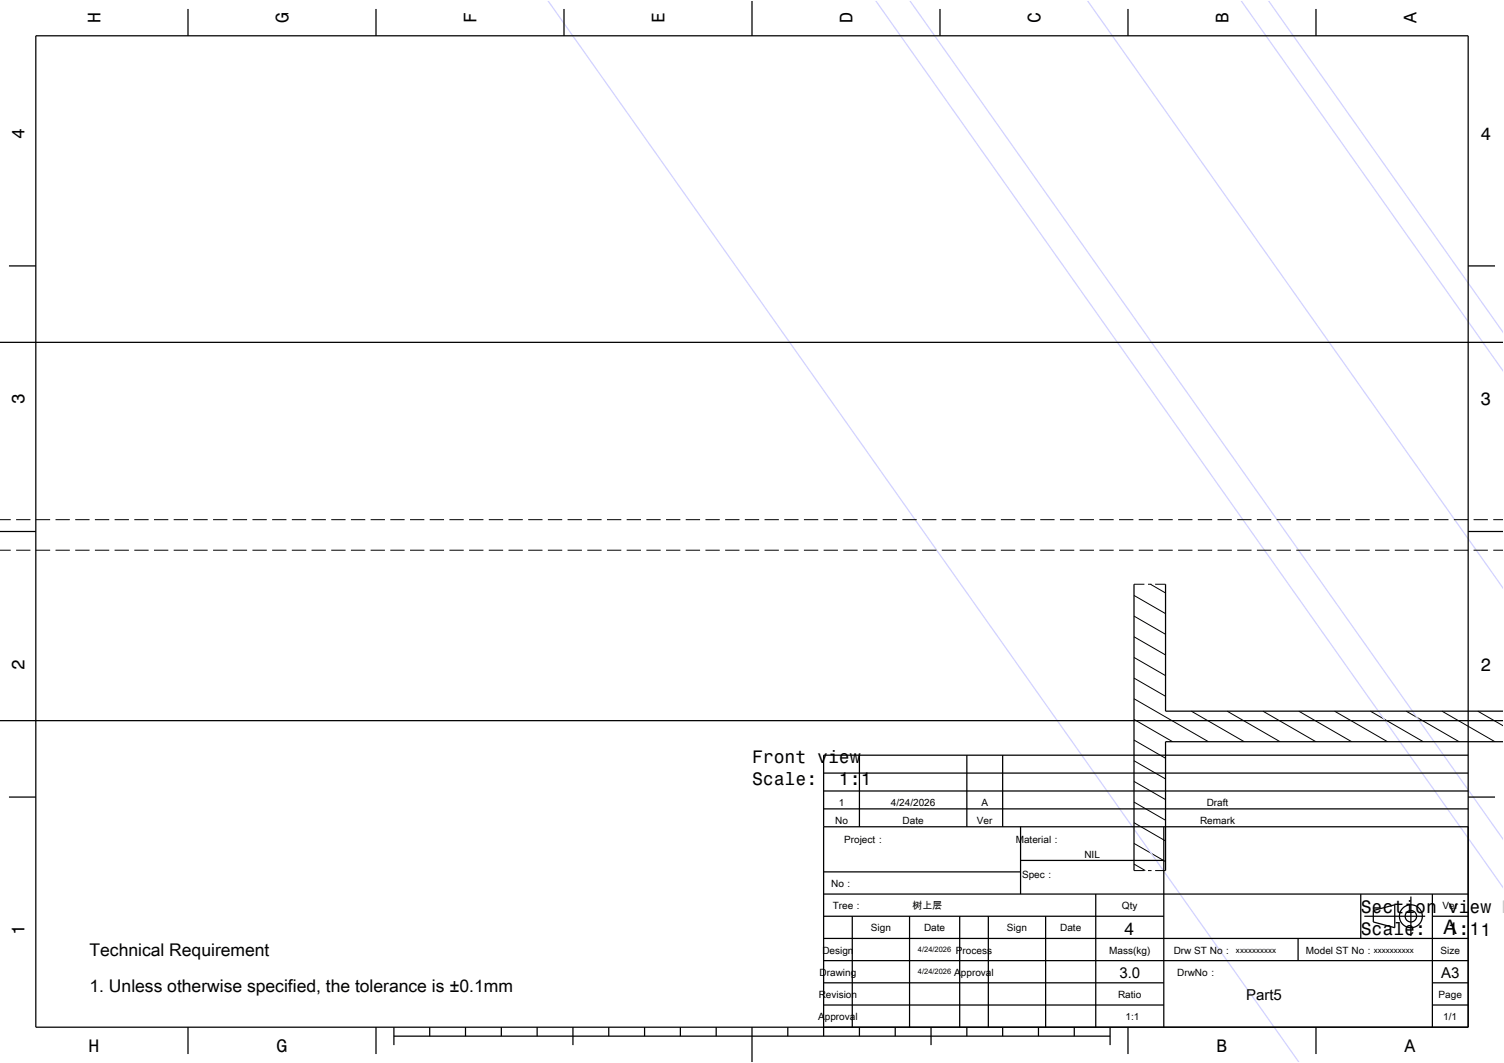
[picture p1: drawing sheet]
<svg xmlns="http://www.w3.org/2000/svg" width="420mm" height="297mm" viewBox="0 0 420 297" stroke-linecap="round" stroke-linejoin="round" font-family="sans-serif">
<g fill="none" stroke="#000" stroke-width=".28">
<path d="M0 153.7h3M0 145.2h3M4.5 153.7h4M4.5 145.2h4M10 153.7h4M10 145.2h4M15.5 153.7h4M15.5 145.2h4M21 153.7h4M21 145.2h4M26.5 153.7h4M26.5 145.2h4"/>
<path d="M32 153.7h4M32 145.2h4M37.5 153.7h4M37.5 145.2h4M43 153.7h4M43 145.2h4M48.5 153.7h4M48.5 145.2h4M54 153.7h4M54 145.2h4M59.5 153.7h4M59.5 145.2h4"/>
<path d="M65 153.7h4M65 145.2h4M70.5 153.7h4M70.5 145.2h4M76 153.7h4M76 145.2h4M81.5 153.7h4M81.5 145.2h4M87 153.7h4M87 145.2h4M92.5 153.7h4M92.5 145.2h4"/>
<path d="M98 153.7h4M98 145.2h4M103.5 153.7h4M103.5 145.2h4M109 153.7h4M109 145.2h4M114.5 153.7h4M114.5 145.2h4M120 153.7h4M120 145.2h4M125.5 153.7h4M125.5 145.2h4"/>
<path d="M131 153.7h4M131 145.2h4M136.5 153.7h4M136.5 145.2h4M142 153.7h4M142 145.2h4M147.5 153.7h4M147.5 145.2h4M153 153.7h4M153 145.2h4M158.5 153.7h4M158.5 145.2h4"/>
<path d="M164 153.7h4M164 145.2h4M169.5 153.7h4M169.5 145.2h4M175 153.7h4M175 145.2h4M180.5 153.7h4M180.5 145.2h4M186 153.7h4M186 145.2h4M191.5 153.7h4M191.5 145.2h4"/>
<path d="M197 153.7h4M197 145.2h4M202.5 153.7h4M202.5 145.2h4M208 153.7h4M208 145.2h4M213.5 153.7h4M213.5 145.2h4M219 153.7h4M219 145.2h4M224.5 153.7h4M224.5 145.2h4"/>
<path d="M230 153.7h4M230 145.2h4M235.5 153.7h4M235.5 145.2h4M241 153.7h4M241 145.2h4M246.5 153.7h4M246.5 145.2h4M252 153.7h4M252 145.2h4M257.5 153.7h4M257.5 145.2h4"/>
<path d="M263 153.7h4M263 145.2h4M268.5 153.7h4M268.5 145.2h4M274 153.7h4M274 145.2h4M279.5 153.7h4M279.5 145.2h4M285 153.7h4M285 145.2h4M290.5 153.7h4M290.5 145.2h4"/>
<path d="M296 153.7h4M296 145.2h4M301.5 153.7h4M301.5 145.2h4M307 153.7h4M307 145.2h4M312.5 153.7h4M312.5 145.2h4M318 153.7h4M318 145.2h4M323.5 153.7h4M323.5 145.2h4"/>
<path d="M329 153.7h4M329 145.2h4M334.5 153.7h4M334.5 145.2h4M340 153.7h4M340 145.2h4M345.5 153.7h4M345.5 145.2h4M351 153.7h4M351 145.2h4M356.5 153.7h4M356.5 145.2h4"/>
<path d="M362 153.7h4M362 145.2h4M367.5 153.7h4M367.5 145.2h4M373 153.7h4M373 145.2h4M378.5 153.7h4M378.5 145.2h4M384 153.7h4M384 145.2h4M389.5 153.7h4M389.5 145.2h4"/>
<path d="M395 153.7h4M395 145.2h4M400.5 153.7h4M400.5 145.2h4M406 153.7h4M406 145.2h4M411.5 153.7h4M411.5 145.2h4M417 153.7h3M417 145.2h3M316.7 166.4l8.8 5M316.7 172.1l8.8 5.1"/>
<path d="M316.7 177.9l8.8 5.1M316.7 163.2h2.9M320.6 163.2h1M321.3 163.2l4.2 2.5M322.6 163.2h2.9M316.7 183.7l8.8 5.1M316.7 189.5l8.8 5M316.7 195.2l20.8 12M332.7 198.7l14.8 8.5M342.7 198.7l14.8 8.5M352.7 198.7l14.8 8.5M362.7 198.7l14.8 8.5"/>
<path d="M372.7 198.7l14.8 8.5M382.7 198.7l14.8 8.5M392.7 198.7l14.8 8.5M402.7 198.7l14.8 8.5M412.7 198.7l7.3 4.2M316.7 201l10.8 6.2M316.7 206.8l8.8 5.1M316.7 212.5l8.8 5.1M316.7 218.3l8.8 5.1M316.7 224.1l8.8 5.1M316.7 229.9l8.8 5.1M316.7 235.6l8.8 5.1"/>
<path d="M316.7 241.4l3.1 1.8M316.7 243.2h2.9M320.6 243.2h1M322.6 243.2h2.9"/>
</g>
<path d="M152.9 0l210 297M244.4 0l175.6 248.3M253.9 0l166.1 234.8M303.5 0l116.5 164.7M346.5 0l73.5 104M354.1 0l65.9 93.2" fill="none" stroke="#d2d2ff" stroke-width=".35"/>
<g fill="none" stroke="#000" stroke-width=".35">
<path d="M10 10h400v277h-400zM52.5 2.5v7.5M105 2.5v7.5M157.5 2.5v7.5M210 0v10M262.5 2.5v7.5M315 2.5v7.5M367.5 2.5v7.5M2.5 74.3h7.5M410 74.3h7.5M0 95.7h420M0 148.5h10"/>
<path d="M410 148.5h10M316.7 163.2v80M325.5 163.2v35.5h94.5M0 201.3h420M230 216h180M240 211v20M270 211v20M280 211v20M410 211h-180v78.5M420 207.2h-94.5v36M2.5 222.7h7.5M230 231h180"/>
<path d="M230 226h180M230 221h180M285 231v18.8M325 231v56M410 222.7h7.5M230 256h95M230 249.8h180M230 243.6h55M238 256v31M254 256v31M268 256v31M276 256v31"/>
<path d="M285 240.4h40M292 256v31M306 249.8v37.2M380 249.8v12.4M381 256h17M383.5 254.4l6-1.6v6.4l-6-1.6zM394 250.5v11M400 256h10M400 249.8v37.2M230 274.6h95M230 268.4h180M230 262.2h180"/>
<path d="M362.5 262.2v6.2M400 274.6h10M52.5 287v7.5M105 287v7.5M110 289.5h200M110 287v5M120 287v2.5M130 287v2.5M140 287v2.5M150 287v2.5M160 287v5M170 287v2.5"/>
<path d="M180 287v2.5M190 287v2.5M200 287v2.5M210 287v10M220 287v2.5M230 280.8h95M240 287v2.5M250 287v2.5M260 287v5M270 287v2.5M280 287v2.5M290 287v2.5"/>
<path d="M300 287v2.5M310 287v5M315 287v7.5M367.5 287v7.5M400 280.8h10"/>
<circle cx="394" cy="256" r="3.2"/>
<circle cx="394" cy="256" r="1.6"/>
</g>
<path d="M0 0h420v297h-420" fill="none" stroke="#fff" stroke-width=".28"/>
<text font-size="5.6" x="403.1" y="261">A</text>
<g font-size="5">
<text x="28.1" y="6.5" transform="rotate(-90 28.1 6.5)">H</text>
<text x="80.6" y="6.5" transform="rotate(-90 80.6 6.5)">G</text>
<text x="133.1" y="6.5" transform="rotate(-90 133.1 6.5)">F</text>
<text x="185.6" y="6.5" transform="rotate(-90 185.6 6.5)">E</text>
<text x="238.1" y="6.5" transform="rotate(-90 238.1 6.5)">D</text>
<text x="290.6" y="6.5" transform="rotate(-90 290.6 6.5)">C</text>
<text x="343.1" y="6.5" transform="rotate(-90 343.1 6.5)">B</text>
<text x="395.6" y="6.5" transform="rotate(-90 395.6 6.5)">A</text>
<text x="6.8" y="38.7" transform="rotate(-90 6.8 38.7)">4</text>
<text x="413.5" y="39">4</text>
<text x="6.8" y="112.9" transform="rotate(-90 6.8 112.9)">3</text>
<text x="413.5" y="113.2">3</text>
<text x="6.8" y="187.1" transform="rotate(-90 6.8 187.1)">2</text>
<text x="413.5" y="187.4">2</text>
<text x="210" y="213.2">Front view</text>
<text x="210" y="219.3">Scale:</text>
<text x="234.3" y="219.3">1:1</text>
<text x="380" y="255.1">Section view B</text>
<text x="6.8" y="261.3" transform="rotate(-90 6.8 261.3)">1</text>
<text x="380" y="261.1">Scale:</text>
<text x="404.3" y="261.1">1:11</text>
<text x="24.7" y="293.8">H</text>
<text x="77.2" y="293.8">G</text>
<text x="339.7" y="293.8">B</text>
<text x="392.2" y="293.8">A</text>
</g>
<g font-size="4.9">
<text x="314" y="261.2">4</text>
<text x="25" y="267.2">Technical Requirement</text>
<text x="25" y="277.2">1. Unless otherwise specified, the tolerance is ±0.1mm</text>
</g>
<g font-size="4.2">
<text x="312.6" y="273.2">3.0</text>
<text x="402.4" y="273.2">A3</text>
<text x="348" y="279.4">Part5</text>
</g>
<g font-size="2.8">
<text x="234.2" y="225.1">1</text>
<text x="248.8" y="225.1">4/24/2026</text>
<text x="274.1" y="225.1">A</text>
<text x="337" y="225.1">Draft</text>
<text x="233.2" y="230.1">No</text>
<text x="252" y="230.1">Date</text>
<text x="272.8" y="230.1">Ver</text>
<text x="335.1" y="230.1">Remark</text>
<text x="235.8" y="235.4">Project：</text>
<text x="283.6" y="235.4">Material：</text>
<text x="302.8" y="239.8">NIL</text>
<text x="285.4" y="245.2">Spec：</text>
<text x="232.1" y="247.8">No：</text>
<text x="232.5" y="254">Tree：</text>
<text x="254.8" y="254">树上层</text>
<text x="313.3" y="254">Qty</text>
<text x="402.8" y="254">Ver</text>
<text x="243.2" y="260.2">Sign</text>
<text x="258" y="260.2">Date</text>
<text x="281.2" y="260.2">Sign</text>
<text x="296" y="260.2">Date</text>
<text x="229.7" y="266.4">Design</text>
<text x="267" y="266.4">Process</text>
<text x="309.8" y="266.4">Mass(kg)</text>
<text x="327.8" y="266.4">Drw ST No：</text>
<text x="364.7" y="266.4">Model ST No：</text>
<text x="402.3" y="266.4">Size</text>
<text x="228.9" y="272.6">Drawing</text>
<text x="266.5" y="272.6">Approval</text>
<text x="328.7" y="272.6">DrwNo：</text>
<text x="228.6" y="278.8">Revision</text>
<text x="312.2" y="278.8">Ratio</text>
<text x="401.7" y="278.8">Page</text>
<text x="228.5" y="285">Approval</text>
<text x="314.3" y="285">1:1</text>
<text x="403.1" y="285">1/1</text>
</g>
<g font-size="2.2">
<text x="345.2" y="266.2">xxxxxxxxxx</text>
<text x="383.7" y="266.2">xxxxxxxxxx</text>
</g>
<g font-size="2.1">
<text x="256.3" y="266">4/24/2026</text>
<text x="256.3" y="272.2">4/24/2026</text>
</g>
</svg>
